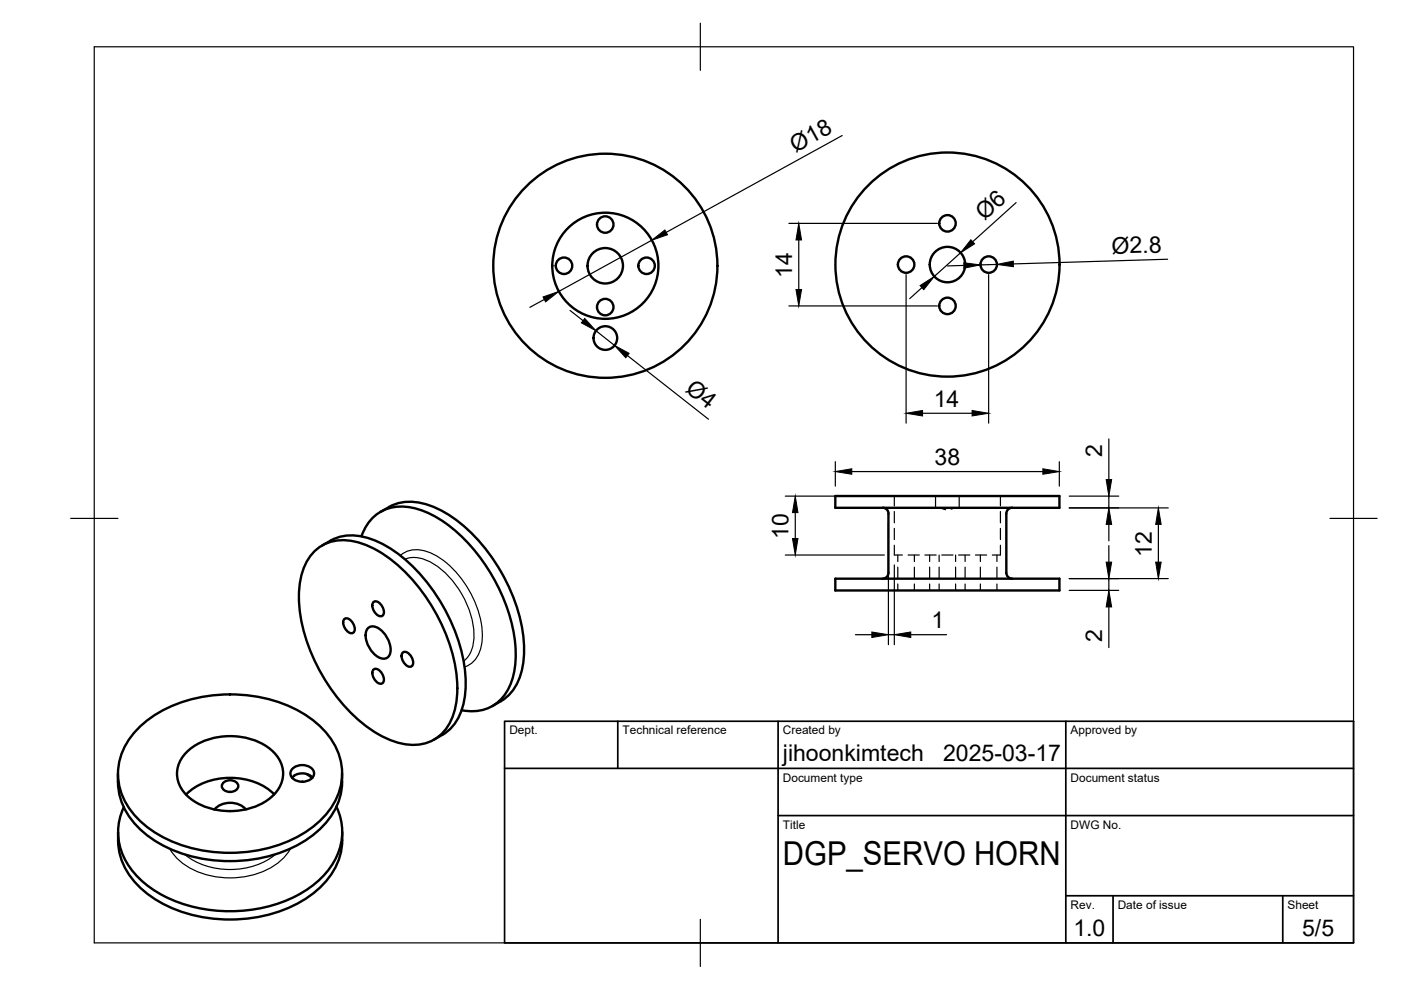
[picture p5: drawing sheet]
<svg xmlns="http://www.w3.org/2000/svg" width="297mm" height="210mm" viewBox="0 0 297 210" stroke-linecap="round" stroke-linejoin="round" font-family="sans-serif">
<!-- layer: Visible -->
<g fill="none" stroke="#000" stroke-width=".51">
<path d="M66.8 116.8a9.6 9.6 0 0 1 10.2-1.5 30.4 30.4 0 0 1 14.6 13.2 33.8 33.8 0 0 1 5.3 19.2 11.6 11.6 0 0 1-4.3 8.8 9.8 9.8 0 0 1-9.2 .6 30.4 30.4 0 0 1-14.6-13.2 33.8 33.8 0 0 1-5.4-19.2 12.1 12.1 0 0 1 3.4-7.9zM68.3 115.6a10.6 10.6 0 0 1 10.8-1.2 30.3 30.3 0 0 1 13.6 12.1 34.2 34.2 0 0 1 6 20 11.1 11.1 0 0 1-4.9 9.3M76.6 113.7a8.7 8.7 0 0 1 10.3-6.2 23.1 23.1 0 0 1 12.7 8 37.4 37.4 0 0 1 9.7 23 12.7 12.7 0 0 1-4 10.6 9 9 0 0 1-7.4 1.5M80.7 108.5a10.6 10.6 0 0 1 10.8-1.2 30.3 30.3 0 0 1 13.6 12.1 34.2 34.2 0 0 1 6 20 11.2 11.2 0 0 1-6.7 10.3M177.1 105.2h47.5v2.5h-47.5zM187.1 107.6a1.26 1.26 0 0 1 1.3 1.3v12.5a1.22 1.22 0 0 1-1.3 1.3M214.6 107.6a1.26 1.26 0 0 0-1.2 1.3v12.5a1.26 1.26 0 0 0 1.2 1.3M73 131.3a1.5 1.5 0 0 1 2 1.1 1.34 1.34 0 0 1-.3 1.8 2.17 2.17 0 0 1-1.7-2.9zM78.1 133.1a2.38 2.38 0 0 1 3.1 .9 4.9 4.9 0 0 1 1.4 5 1.82 1.82 0 0 1-3-.1 5.6 5.6 0 0 1-2-4.9zM79.2 127.7a1.5 1.5 0 0 1 2 1.1 1.34 1.34 0 0 1-.3 1.8 2.17 2.17 0 0 1-1.7-2.9zM85.4 138.4a1.5 1.5 0 0 1 2 1.1 1.34 1.34 0 0 1-.3 1.9 2.17 2.17 0 0 1-1.7-3zM177.1 122.7h47.5v2.5h-47.5z"/>
<path d="M29.3 154.4a28.3 28.3 0 0 1 21.6-7.1 26.9 26.9 0 0 1 17.3 7 13 13 0 0 1 0 19.4 28.3 28.3 0 0 1-21.5 7.1 26.9 26.9 0 0 1-17.3-7 13 13 0 0 1-.1-19.4zM39.5 159.5a14.2 14.2 0 0 1 18.5 0 6.2 6.2 0 0 1-.8 9.8 14.6 14.6 0 0 1-16.8 0 6.3 6.3 0 0 1-.9-9.8zM79.2 142a1.5 1.5 0 0 1 2 1.1 1.34 1.34 0 0 1-.3 1.9 2.17 2.17 0 0 1-1.7-3zM93.8 155.8l-1.8 1M25 164.1a14.8 14.8 0 0 0 7 13.6 31.1 31.1 0 0 0 33.6-.1 15 15 0 0 0 6.9-11.9M47.4 165.9a1.92 1.92 0 0 1 3.1 .8 1.85 1.85 0 0 1-1.7 1.2 1.85 1.85 0 0 1-1.8-1.2zM52.1 171.6a4.6 4.6 0 0 0-6.6 0M58.1 168.4a14.2 14.2 0 0 0-14.6-2.5 11 11 0 0 0-4.1 2.6M61.9 163.1a3 3 0 0 1 4.6 .4 1.8 1.8 0 0 1-1.7 2.2 2.52 2.52 0 0 1-3.2-1.7zM62.4 164.4a3.2 3.2 0 0 1 3.9 .4M62.4 164.5l-.4 .4M65 164.1l1.2 .8"/>
<path d="M71.3 171a12.9 12.9 0 0 1-3.1 15.1 28 28 0 0 1-20.2 7.1 27.6 27.6 0 0 1-18.5-7 12.9 12.9 0 0 1-3.3-15M72.5 164v1.7M72.6 176.4a14.8 14.8 0 0 1-7 13.6 31.1 31.1 0 0 1-33.6 .1 14.7 14.7 0 0 1-7-13.6"/>
<circle cx="119.6" cy="56.3" r="1.75"/>
<circle cx="128.3" cy="47.6" r="1.75"/>
<circle cx="128.3" cy="56.3" r="3.8"/>
<circle cx="128.3" cy="56.3" r="23.8"/>
<circle cx="128.3" cy="56.3" r="11.3"/>
<circle cx="137.1" cy="56.3" r="1.75"/>
<circle cx="192.1" cy="56.1" r="1.75"/>
<circle cx="200.9" cy="56.1" r="23.8"/>
<circle cx="200.9" cy="47.4" r="1.75"/>
<circle cx="200.9" cy="56.1" r="3.8"/>
<circle cx="209.6" cy="56.1" r="1.75"/>
<circle cx="128.3" cy="65.1" r="1.75"/>
<circle cx="128.3" cy="71.7" r="2.51"/>
<circle cx="200.9" cy="64.9" r="1.75"/>
</g>
<!-- layer: Visible Narrow -->
<path d="M84.9 117.8a6 6 0 0 1 6.8-.4 20.9 20.9 0 0 1 10.5 18.3 6 6 0 0 1-3.7 5.7M85.8 118.6a6.8 6.8 0 0 1 6.7 1.3 19.6 19.6 0 0 1 8 15.1 6.4 6.4 0 0 1-2.2 5.2M61.6 179.9a13.5 13.5 0 0 1-10 6 16.6 16.6 0 0 1-14.3-4.2l-1.3-1.7M58.5 181.1a16.1 16.1 0 0 1-19.3 .1" fill="none" stroke="#000" stroke-width=".25"/>
<!-- layer: Hidden -->
<g fill="none" stroke="#000" stroke-width=".25">
<path d="M189.6 115.6v2.1h1.7M189.6 105.2v2.1M189.6 108.5v2.3M189.6 112v2.4M190.4 117.7v1.4M192.5 117.7h2.4M193.9 117.7v1.4M196.1 117.7h2.4M197.1 117.7v1.4M198.4 105.2v2.5M199 107.7l1.5 .4M199.1 117.7v1.4"/>
<path d="M199.7 117.7h2.4M202.6 117.7v1.4M202.7 107.7l-1 .2M203.2 117.7h2.4M203.4 105.2v2.5M204.6 117.7v1.4M206.8 117.7h2.4M207.9 117.7v1.4M211.4 117.7v1.4M212.1 115.6v2.1h-1.7M212.1 105.2v2.1M212.1 108.5v2.3"/>
<path d="M212.1 112v2.4M190.4 120.2v2.4M190.4 123.8v1.4M193.9 120.2v2.4M193.9 123.8v1.4M197.1 120.2v2.4M197.1 123.8v1.4M199.1 120.2v2.4M199.1 123.8v1.4M202.6 120.2v2.4M202.6 123.8v1.4M204.6 120.2v2.4"/>
<path d="M204.6 123.8v1.4M207.9 120.2v2.4M207.9 123.8v1.4M211.4 120.2v2.4M211.4 123.8v1.4"/>
</g>
<!-- layer: BORDER -->
<path d="M20 9.9h267v190h-267zM148.5 4.9v10M15 109.9h10M282 109.9h10M148.5 194.9v10" fill="none" stroke="#000" stroke-width=".25"/>
<!-- layer: TITLEBLOCK -->
<path d="M107 152.9h180v47h-180zM131 152.9v10M165 152.9v47M226 152.9v47M107 162.9h180M165 172.9h122M226 189.9h61M236 189.9v10M272 189.9v10" fill="none" stroke="#000" stroke-width=".36"/>
<!-- layer: FD_Dimensions -->
<g fill="none" stroke="#000" stroke-width=".25">
<path d="M178.6 28.7l-37.4 20.6M138.2 50.9l-19.7 10.9M167.3 47.4h31.5M169.4 50.9v10.5M192.1 58.2v31.5M203.6 53.6l-5.5 5M204.4 56.3l-3.5 .1M209.6 58.2v31.5M211.3 56.1l-3.4 .1M215.4 43l-9.2 8.3M247.6 55l-32.8 1M115.4 63.5l-3.1 1.7"/>
<path d="M120.9 65.8l2.7 2.2M126.4 70.1l3.9 3.1M133 75.4l17.2 13.5M167.3 64.9h31.5M195.5 61l-2.6 2.3M177.1 97.9v5.2M180.6 100h40.5M195.6 87.6h10.5M224.6 97.9v5.2M235.1 93.1v8.6M166.5 105.2h21M166.5 117.7h21"/>
<path d="M168.6 108.7v5.5M188.4 111v25.7M189.6 119.8v16.9M226.7 107.7h21M226.7 105.2h10.5M235.1 105.2v2.5M235.1 111.2v3.5M235.1 115.7v3.5M245.6 111.2v8M181.4 134.6h3.4M188.4 134.6h1.2M193.1 134.6h7.6"/>
<path d="M226.7 122.7h21M226.7 125.2h10.5M235.1 122.7v2.5M235.1 128.7v8.6"/>
</g>
<g fill="#000" stroke="#000" stroke-width=".21">
<path d="M138.2 50.9l2.8-2.1 .5 1zM169.4 47.4l.5 3.5h-1.1zM204.3 55.7l3.6 .5-3.5 .7zM205.8 50.8l.8 .9-3 1.9zM211.3 56.1l3.5-.7 .1 1.2zM115.1 63l3.4-1.2-2.8 2.2zM124 67.5l2.4 2.6-3.1-1.7zM130.3 73.2l3.1 1.7-.7 1zM168.8 61.4h1.1l-.5 3.5zM195.1 60.6l3-2-2.2 2.8zM177.1 100l3.5-.6v1.2zM192.1 87.6l3.5-.6v1.2z"/>
<path d="M206.1 87l3.5 .6-3.5 .6zM221.1 99.4l3.5 .6-3.5 .6zM168 114.2h1.2l-.6 3.5zM168.6 105.2l.6 3.5h-1.2zM235.1 107.7l.6 3.5h-1.2zM234.5 101.7h1.2l-.6 3.5zM234.5 119.2h1.2l-.6 3.5zM245.6 107.7l.6 3.5h-1.2zM245 119.2h1.2l-.6 3.5zM184.8 134l3.6 .6-3.6 .6zM189.6 134.6l3.5-.6v1.2zM235.1 125.2l.6 3.5h-1.2z"/>
</g>
<text font-size="7" x="166" y="183.4">DGP_SERVO HORN</text>
<g font-size="4.9">
<text x="168.7" y="32.4" transform="rotate(-29 168.7 32.4)">Ø18</text>
<text x="208.7" y="47" transform="rotate(-42 208.7 47)">Ø6</text>
<text x="235.7" y="53.8" transform="rotate(-2 235.7 53.8)">Ø2.8</text>
<text x="168" y="59" transform="rotate(-90 168 59)">14</text>
<text x="145.1" y="82.9" transform="rotate(38 145.1 82.9)">Ø4</text>
<text x="198" y="86.2">14</text>
<text x="198.1" y="98.5">38</text>
<text x="233.7" y="96.9" transform="rotate(-90 233.7 96.9)">2</text>
<text x="167.2" y="114.3" transform="rotate(-90 167.2 114.3)">10</text>
<text x="244.2" y="118" transform="rotate(-90 244.2 118)">12</text>
<text x="197.5" y="133.2">1</text>
<text x="233.7" y="136.1" transform="rotate(-90 233.7 136.1)">2</text>
<text x="166" y="161.4">jihoonkimtech</text>
<text x="200" y="161.4">2025-03-17</text>
<text x="227.6" y="198.6">1.0</text>
<text x="276.1" y="198.6">5/5</text>
</g>
<g font-size="2.5">
<text x="108" y="155.7">Dept.</text>
<text x="132" y="155.7">Technical reference</text>
<text x="166" y="155.7">Created by</text>
<text x="227" y="155.7">Approved by</text>
<text x="166" y="165.7">Document type</text>
<text x="227" y="165.7">Document status</text>
<text x="166" y="175.7">Title</text>
<text x="227" y="175.7">DWG No.</text>
<text x="227" y="192.7">Rev.</text>
<text x="237" y="192.7">Date of issue</text>
<text x="273" y="192.7">Sheet</text>
</g>
</svg>
